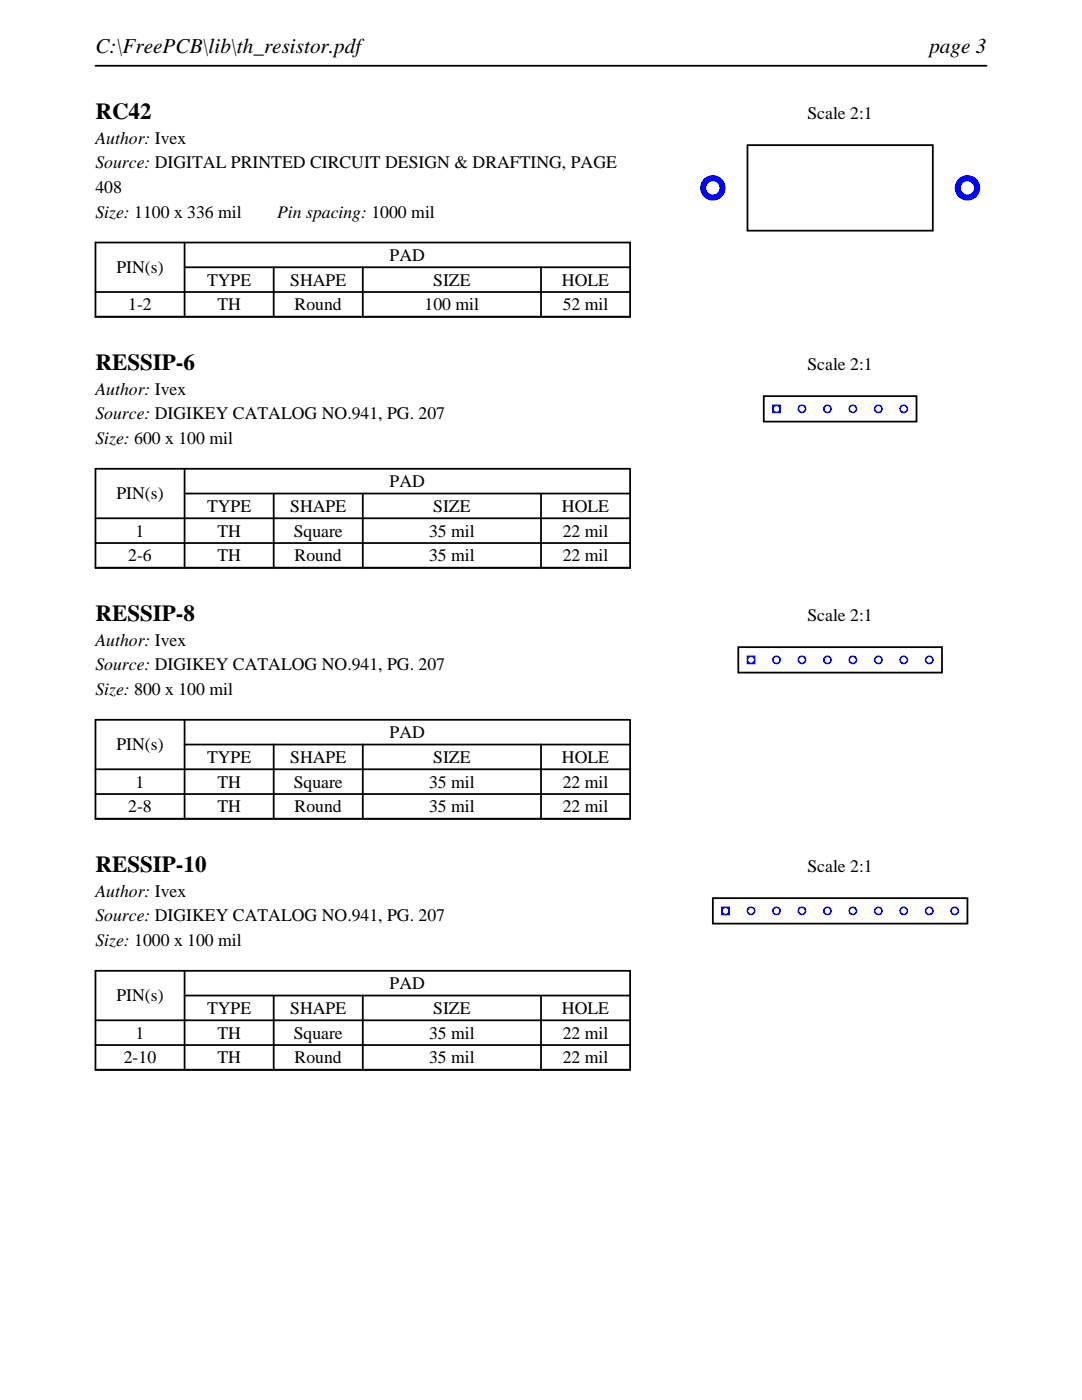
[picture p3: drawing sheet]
<svg xmlns="http://www.w3.org/2000/svg" width="216mm" height="279mm" viewBox="0 0 216 279" stroke-linecap="round" stroke-linejoin="round" font-family="sans-serif">
<path d="M19 13.1h177.8M19 48.4h106.7v14.8h-106.7zM19 58.3h106.7M36.8 53.3h88.9M36.8 48.4v14.8M54.6 53.3v9.9M72.4 53.3v9.9M107.9 53.3v9.9" fill="none" stroke="#000" stroke-width=".35"/>
<path d="M149.1 29h37v17h-37z" fill="none" stroke="#000" stroke-width=".36"/>
<g fill="#00f">
<path d="M139.7 37.5a2.55 2.55 0 0 0 5.1 0 2.55 2.55 0 0 0-5.1 0zM140.9 37.5a1.35 1.35 0 0 1 2.7 0 1.35 1.35 0 0 1-2.7 0z"/>
<path d="M190.5 37.5a2.55 2.55 0 0 0 5.1 0 2.55 2.55 0 0 0-5.1 0zM191.7 37.5a1.35 1.35 0 0 1 2.7 0 1.35 1.35 0 0 1-2.7 0z"/>
</g>
<path d="M19 93.6h106.7v19.7h-106.7zM36.8 98.5h88.9M36.8 93.6v19.7M54.6 98.5v14.8M72.4 98.5v14.8M107.9 98.5v14.8M19 103.4h106.7M19 108.4h106.7" fill="none" stroke="#000" stroke-width=".35"/>
<path d="M152.4 79.1h30.5v5h-30.5z" fill="none" stroke="#000" stroke-width=".36"/>
<g fill="#00f">
<path d="M154.1 80.7v1.8h1.7v-1.8zM154.4 81.6a.56 .56 0 0 1 1.1 0 .56 .56 0 0 1-1.1 0z"/>
<path d="M159.1 81.6a.9 .9 0 0 0 1.8 0 .9 .9 0 0 0-1.8 0zM159.5 81.6a.56 .56 0 0 1 1.1 0 .56 .56 0 0 1-1.1 0z"/>
<path d="M164.2 81.6a.9 .9 0 0 0 1.8 0 .9 .9 0 0 0-1.8 0zM164.5 81.6a.6 .6 0 0 1 1.2 0 .6 .6 0 0 1-1.2 0z"/>
<path d="M169.3 81.6a.9 .9 0 0 0 1.8 0 .9 .9 0 0 0-1.8 0zM169.6 81.6a.56 .56 0 0 1 1.1 0 .56 .56 0 0 1-1.1 0z"/>
<path d="M174.4 81.6a.89 .89 0 0 0 1.7 0 .89 .89 0 0 0-1.7 0zM174.7 81.6a.56 .56 0 0 1 1.1 0 .56 .56 0 0 1-1.1 0z"/>
<path d="M179.5 81.6a.89 .89 0 0 0 1.7 0 .89 .89 0 0 0-1.7 0zM179.8 81.6a.56 .56 0 0 1 1.1 0 .56 .56 0 0 1-1.1 0z"/>
</g>
<path d="M19 143.7h106.7v19.7h-106.7zM19 153.5h106.7M19 158.5h106.7M36.8 148.6h88.9M36.8 143.7v19.7M54.6 148.6v14.8M72.4 148.6v14.8M107.9 148.6v14.8" fill="none" stroke="#000" stroke-width=".35"/>
<path d="M147.3 129.2h40.7v5h-40.7z" fill="none" stroke="#000" stroke-width=".36"/>
<g fill="#00f">
<path d="M149 130.8v1.8h1.7v-1.8zM149.3 131.7a.56 .56 0 0 1 1.1 0 .56 .56 0 0 1-1.1 0z"/>
<path d="M154.1 131.7a.89 .89 0 0 0 1.7 0 .89 .89 0 0 0-1.7 0zM154.4 131.7a.56 .56 0 0 1 1.1 0 .56 .56 0 0 1-1.1 0z"/>
<path d="M159.1 131.7a.9 .9 0 0 0 1.8 0 .9 .9 0 0 0-1.8 0zM159.5 131.7a.56 .56 0 0 1 1.1 0 .56 .56 0 0 1-1.1 0z"/>
<path d="M164.2 131.7a.9 .9 0 0 0 1.8 0 .9 .9 0 0 0-1.8 0zM164.5 131.7a.6 .6 0 0 1 1.2 0 .6 .6 0 0 1-1.2 0z"/>
<path d="M169.3 131.7a.9 .9 0 0 0 1.8 0 .9 .9 0 0 0-1.8 0zM169.6 131.7a.56 .56 0 0 1 1.1 0 .56 .56 0 0 1-1.1 0z"/>
<path d="M174.4 131.7a.89 .89 0 0 0 1.7 0 .89 .89 0 0 0-1.7 0zM174.7 131.7a.56 .56 0 0 1 1.1 0 .56 .56 0 0 1-1.1 0z"/>
<path d="M179.5 131.7a.89 .89 0 0 0 1.7 0 .89 .89 0 0 0-1.7 0zM179.8 131.7a.56 .56 0 0 1 1.1 0 .56 .56 0 0 1-1.1 0z"/>
<path d="M184.5 131.7a.9 .9 0 0 0 1.8 0 .9 .9 0 0 0-1.8 0zM184.9 131.7a.56 .56 0 0 1 1.1 0 .56 .56 0 0 1-1.1 0z"/>
</g>
<path d="M19 193.7h106.7v19.8h-106.7zM36.8 198.7h88.9M36.8 193.7v19.8M54.6 198.7v14.8M72.4 198.7v14.8M107.9 198.7v14.8M19 203.6h106.7M19 208.6h106.7" fill="none" stroke="#000" stroke-width=".35"/>
<path d="M142.2 179.2h50.8v5.1h-50.8z" fill="none" stroke="#000" stroke-width=".36"/>
<g fill="#00f">
<path d="M143.9 180.9v1.8h1.8v-1.8zM144.2 181.8a.56 .56 0 0 1 1.1 0 .56 .56 0 0 1-1.1 0z"/>
<path d="M149 181.8a.89 .89 0 0 0 1.7 0 .89 .89 0 0 0-1.7 0zM149.3 181.8a.56 .56 0 0 1 1.1 0 .56 .56 0 0 1-1.1 0z"/>
<path d="M154.1 181.8a.89 .89 0 0 0 1.7 0 .89 .89 0 0 0-1.7 0zM154.4 181.8a.56 .56 0 0 1 1.1 0 .56 .56 0 0 1-1.1 0z"/>
<path d="M159.1 181.8a.9 .9 0 0 0 1.8 0 .9 .9 0 0 0-1.8 0zM159.5 181.8a.56 .56 0 0 1 1.1 0 .56 .56 0 0 1-1.1 0z"/>
<path d="M164.2 181.8a.9 .9 0 0 0 1.8 0 .9 .9 0 0 0-1.8 0zM164.5 181.8a.6 .6 0 0 1 1.2 0 .6 .6 0 0 1-1.2 0z"/>
<path d="M169.3 181.8a.9 .9 0 0 0 1.8 0 .9 .9 0 0 0-1.8 0zM169.6 181.8a.56 .56 0 0 1 1.1 0 .56 .56 0 0 1-1.1 0z"/>
<path d="M174.4 181.8a.89 .89 0 0 0 1.7 0 .89 .89 0 0 0-1.7 0zM174.7 181.8a.56 .56 0 0 1 1.1 0 .56 .56 0 0 1-1.1 0z"/>
<path d="M179.5 181.8a.89 .89 0 0 0 1.7 0 .89 .89 0 0 0-1.7 0zM179.8 181.8a.56 .56 0 0 1 1.1 0 .56 .56 0 0 1-1.1 0z"/>
<path d="M184.5 181.8a.9 .9 0 0 0 1.8 0 .9 .9 0 0 0-1.8 0zM184.9 181.8a.56 .56 0 0 1 1.1 0 .56 .56 0 0 1-1.1 0z"/>
<path d="M189.6 181.8a.9 .9 0 0 0 1.8 0 .9 .9 0 0 0-1.8 0zM189.9 181.8a.6 .6 0 0 1 1.2 0 .6 .6 0 0 1-1.2 0z"/>
</g>
<g font-size="4.6">
<text x="19" y="23.7">RC42</text>
<text x="19" y="73.8">RESSIP-6</text>
<text x="19" y="123.9">RESSIP-8</text>
<text x="19" y="174">RESSIP-10</text>
</g>
<g font-size="4.2">
<text x="19" y="10.6">C:\FreePCB\lib\th_resistor.pdf</text>
<text x="185.4" y="10.6">page 3</text>
</g>
<g font-size="3.5">
<text x="161.1" y="23.7">Scale 2:1</text>
<text x="19" y="28.6">Author: Ivex</text>
<text x="19" y="33.6">Source: DIGITAL PRINTED CIRCUIT DESIGN &amp; DRAFTING, PAGE</text>
<text x="19" y="38.5">408</text>
<text x="19" y="43.5">Size: 1100 x 336 mil</text>
<text x="55.3" y="43.5">Pin spacing: 1000 mil</text>
<text x="77.8" y="52.1">PAD</text>
<text x="23.2" y="54.5">PIN(s)</text>
<text x="41.3" y="57">TYPE</text>
<text x="57.9" y="57">SHAPE</text>
<text x="86.4" y="57">SIZE</text>
<text x="112.1" y="57">HOLE</text>
<text x="25.6" y="61.9">1-2</text>
<text x="43.4" y="61.9">TH</text>
<text x="58.8" y="61.9">Round</text>
<text x="84.7" y="61.9">100 mil</text>
<text x="112.3" y="61.9">52 mil</text>
<text x="161.1" y="73.8">Scale 2:1</text>
<text x="19" y="78.7">Author: Ivex</text>
<text x="19" y="83.7">Source: DIGIKEY CATALOG NO.941, PG. 207</text>
<text x="19" y="88.6">Size: 600 x 100 mil</text>
<text x="23.2" y="99.7">PIN(s)</text>
<text x="77.8" y="97.2">PAD</text>
<text x="27.1" y="107.1">1</text>
<text x="41.3" y="102.2">TYPE</text>
<text x="43.4" y="107.1">TH</text>
<text x="57.9" y="102.2">SHAPE</text>
<text x="58.6" y="107.1">Square</text>
<text x="85.6" y="107.1">35 mil</text>
<text x="86.4" y="102.2">SIZE</text>
<text x="112.1" y="102.2">HOLE</text>
<text x="112.3" y="107.1">22 mil</text>
<text x="25.6" y="112">2-6</text>
<text x="43.4" y="112">TH</text>
<text x="58.8" y="112">Round</text>
<text x="85.6" y="112">35 mil</text>
<text x="112.3" y="112">22 mil</text>
<text x="161.1" y="123.9">Scale 2:1</text>
<text x="19" y="128.8">Author: Ivex</text>
<text x="19" y="133.8">Source: DIGIKEY CATALOG NO.941, PG. 207</text>
<text x="19" y="138.7">Size: 800 x 100 mil</text>
<text x="23.2" y="149.8">PIN(s)</text>
<text x="77.8" y="147.3">PAD</text>
<text x="41.3" y="152.3">TYPE</text>
<text x="57.9" y="152.3">SHAPE</text>
<text x="86.4" y="152.3">SIZE</text>
<text x="112.1" y="152.3">HOLE</text>
<text x="27.1" y="157.2">1</text>
<text x="43.4" y="157.2">TH</text>
<text x="58.6" y="157.2">Square</text>
<text x="85.6" y="157.2">35 mil</text>
<text x="112.3" y="157.2">22 mil</text>
<text x="25.6" y="162.1">2-8</text>
<text x="43.4" y="162.1">TH</text>
<text x="58.8" y="162.1">Round</text>
<text x="85.6" y="162.1">35 mil</text>
<text x="112.3" y="162.1">22 mil</text>
<text x="161.1" y="174">Scale 2:1</text>
<text x="19" y="178.9">Author: Ivex</text>
<text x="19" y="183.9">Source: DIGIKEY CATALOG NO.941, PG. 207</text>
<text x="19" y="188.8">Size: 1000 x 100 mil</text>
<text x="77.8" y="197.4">PAD</text>
<text x="23.2" y="199.9">PIN(s)</text>
<text x="41.3" y="202.4">TYPE</text>
<text x="57.9" y="202.4">SHAPE</text>
<text x="86.4" y="202.4">SIZE</text>
<text x="112.1" y="202.4">HOLE</text>
<text x="27.1" y="207.3">1</text>
<text x="43.4" y="207.3">TH</text>
<text x="58.6" y="207.3">Square</text>
<text x="85.6" y="207.3">35 mil</text>
<text x="112.3" y="207.3">22 mil</text>
<text x="24.7" y="212.2">2-10</text>
<text x="43.4" y="212.2">TH</text>
<text x="58.8" y="212.2">Round</text>
<text x="85.6" y="212.2">35 mil</text>
<text x="112.3" y="212.2">22 mil</text>
</g>
</svg>
